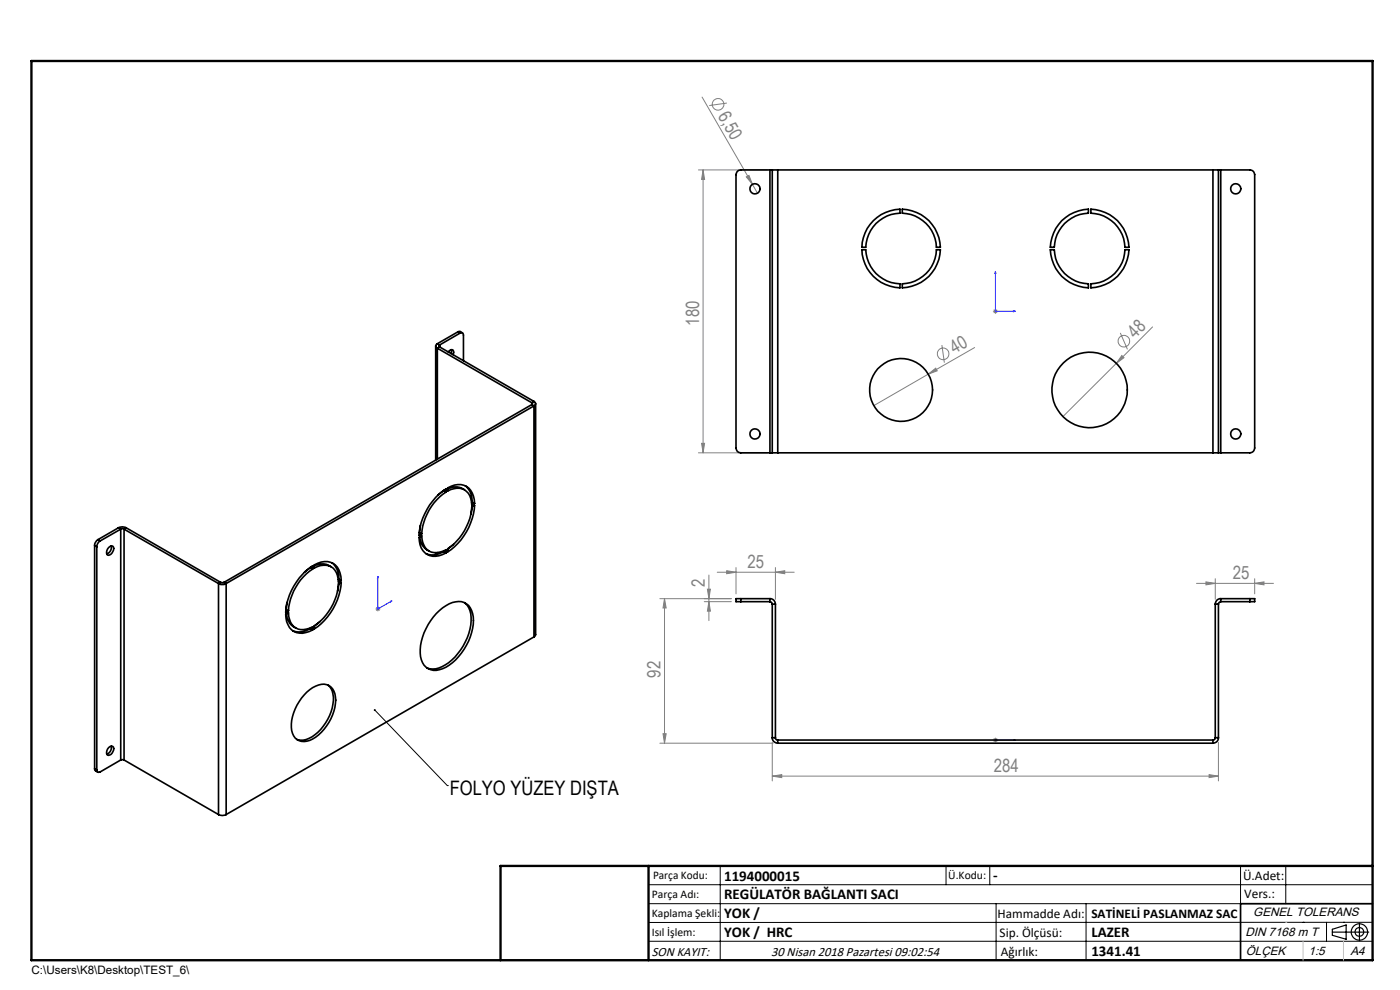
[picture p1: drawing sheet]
<svg xmlns="http://www.w3.org/2000/svg" width="297mm" height="210mm" viewBox="0 0 297 210" stroke-linecap="round" stroke-linejoin="round" font-family="sans-serif">
<g fill="none" stroke="#808080" stroke-width=".21">
<path d="M148.2 36h14.6M148.9 20.6l10.7 18.5M149.2 36l.3 2.1h-.7zM149.2 36v60.1M154.2 21.9l-3.7 .5M158.3 37.5l.6-.3 .7 1.9zM159.6 39.1l1.1 1.9M196.9 79.4l1.6-1.3 .3 .6zM196.9 79.4l-11.5 6.6M199.8 73.2l.5 3.7M206.8 73.7l-9.9 5.7M210.6 66h1.1"/>
<path d="M210.8 65.7l.7 .7M211.2 65.5v1.1M211.5 65.7l-.7 .7M236.8 77.1l-11.3 11.3M237.7 70.6l1.5 3.5M238 75.4l.4 .5-1.6 1.2zM244.5 69.3l-7.7 7.8M148.2 96.1h14.6M148.8 94h.7l-.3 2.1zM79.7 129.2h1M79.8 128.8l.7 .7M80.2 128.7v1"/>
<path d="M80.5 128.8l-.7 .7M140 127h15.2M141 127v30.6M141 127l.3 2h-.6zM149.4 127.6h5.8M150.1 125h.6l-.3 2zM150.4 127.6l.3 2h-.6zM150.4 122v9.6M152.2 121.4h16.3M154.2 121.1l1.9 .3-1.9 .3zM156.1 120.4v5.6M164.5 121.4l2-.3v.6z"/>
<path d="M164.5 120.4v6.7M253.8 123.7h16.4M255.8 123.4l2 .3-2 .4zM257.8 122.8v4.3M266.2 123.7l1.9-.3v.7zM266.2 122.8v3.2M140 157.6h24M140.7 155.6h.6l-.3 2zM163.8 157.5v8.2M210.6 157h1.1M210.8 156.6l.7 .7M211.2 156.5v1"/>
<path d="M211.5 156.6l-.7 .7M258.5 157.5v8.2M163.8 164.6l2-.3v.7zM163.8 164.6h94.7M256.5 164.3l2 .3-2 .4z"/>
<circle cx="152.3" cy="22.1" r="1.24"/>
<circle cx="200.1" cy="75.1" r="1.24"/>
<circle cx="238.4" cy="72.4" r="1.23"/>
</g>
<g fill="none" stroke="#000" stroke-width=".25">
<path d="M282.6 197.7h7.8M282.6 197.1l3-.9v3l-3-.8zM288.4 195.8v3.8M106.2 203.7h185"/>
<circle cx="288.4" cy="197.7" r="1.74"/>
<circle cx="288.4" cy="197.7" r=".93"/>
</g>
<path d="M211.2 57.6l.1 .4h-.2zM211.2 57.6v8.4h4.2M215 65.9l.4 .1-.4 .1zM80.2 122.3l.1 .2-.2 .2zM80.2 122.3v6.9l2.9-1.7M82.9 127.5h.2l-.2 .2zM211.1 157h.2zM211.2 157h.1M211.2 157h4.2M215.4 157h-.4h.4" fill="none" stroke="#00f" stroke-width=".21"/>
<g fill="none" stroke="#000" stroke-width=".21">
<path d="M79.5 150.6l15.4 16M94.9 166.6h.1M137.6 187.7h153.6M137.6 191.7h153.6M137.6 199.7h153.6M152.8 183.7v20M200.7 183.7v4M210 183.7v4M211.3 191.7v12M230.4 191.7v12M263.2 183.7v20M272.8 183.7v8"/>
<path d="M276.4 195.6h.1M281.4 195.6v4.1M285 195.6h.1M291.2 195.6l-153.6 .1"/>
</g>
<path d="M291.2 191.7h-28v12" fill="none" stroke="#000" stroke-width=".35"/>
<path d="M6.7 12.9h284.5v190.8h-284.5zM137.6 183.7v20M291.2 183.7h-185v20" fill="none" stroke="#000" stroke-width=".5"/>
<path d="M276.4 199.7v4M285 199.7v4" fill="none" stroke="#c0c0c0" stroke-width=".21"/>
<path d="M272.8 195.6h.1" fill="none" stroke="#c0c0c0" stroke-width=".25"/>
<path d="M79.3 150.5a.22 .22 0 0 1 .4 .1 .22 .22 0 0 1-.3 .3 .22 .22 0 0 1-.1-.4l.2 .1z" fill="#000"/>
<g fill="#00f">
<path d="M215 65.9l.4 .1-.4 .1zM211.2 57.6l.1 .4h-.2z"/>
<path d="M215 157h.4zM211.1 157h.2z"/>
<path d="M82.9 127.5h.2l-.2 .2zM80.2 122.3l.1 .2-.2 .2z"/>
</g>
<g fill="#808080">
<path d="M158.3 37.5l.6-.3 .7 1.9z"/>
<path d="M196.9 79.4l1.6-1.3 .3 .6z"/>
<path d="M238 75.4l.4 .5-1.6 1.2z"/>
<path d="M154.2 121.1l1.9 .3-1.9 .3zM164.5 121.4l2-.3v.6z"/>
<path d="M148.8 94h.7l-.3 2.1zM149.2 36l.3 2.1h-.7z"/>
<path d="M150.1 125h.6l-.3 2zM150.4 127.6l.3 2h-.6z"/>
<path d="M141 127l.3 2h-.6zM140.7 155.6h.6l-.3 2z"/>
<path d="M163.8 164.6l2-.3v.7zM256.5 164.3l2 .3-2 .4zM255.8 123.4l2 .3-2 .4zM266.2 123.7l1.9-.3v.7z"/>
</g>
<g fill="none" stroke="#000" stroke-width=".35">
<path d="M163.3 36h.5M163.3 36h-6.1a1.02 1.02 0 0 0-1.1 1v58a1.02 1.02 0 0 0 1.1 1.1h6.1M163.3 36v60.1M163.8 36h1.2M163.8 36v60.1M165 36h92.3M165 36v60.1M257.3 36h1.2M257.3 36v60.1M258.5 36h.5M258.5 36v60.1M259 36h6.1a1.02 1.02 0 0 1 1.1 1v58a1.02 1.02 0 0 1-1.1 1.1h-6.1"/>
<path d="M259 36v60.1M182.8 53h.9a7.5 7.5 0 0 0 7.2 7.2v.9a8.3 8.3 0 0 1-8.1-8.1zM185.3 46.8a8.6 8.6 0 0 1 5.6-2.4v.8a7.5 7.5 0 0 0-7.2 7.2h-.9a8.4 8.4 0 0 1 2.5-5.6zM191.4 44.4a8.3 8.3 0 0 1 8.1 8h-.9a7.5 7.5 0 0 0-7.2-7.2zM198.6 53h.9a8.3 8.3 0 0 1-8.1 8.1v-.9a7.5 7.5 0 0 0 7.2-7.2zM222.8 53h.9a7.5 7.5 0 0 0 7.2 7.2v.9a8.3 8.3 0 0 1-8.1-8.1zM225.2 46.8a8.8 8.8 0 0 1 5.7-2.4v.8a7.5 7.5 0 0 0-7.2 7.2h-.9a8.8 8.8 0 0 1 2.4-5.6zM231.4 44.4a8.3 8.3 0 0 1 8.1 8h-.8a7.5 7.5 0 0 0-7.3-7.2zM92.4 73.4v24.2M92.8 72.9a.5 .5 0 0 0-.4 .5 .5 .5 0 0 0 .4 .5M92.8 73.9l20 11.5M92.8 73.9v23.5"/>
<path d="M92.8 72.9l.4 .3M93.2 73.2l-.1 .1 .1 .3M93.2 73.6l-.4 .3M93.2 73.6l20.1 11.6M93.2 73.2v.4M95.1 74.6l.1-.1a.57 .57 0 0 1 .5-.3 .57 .57 0 0 1 .5 .3l-.1 .7M95.7 74.2v.8M97.1 70.4l.4-.1 .6 .3M97.1 70.4l-4.3 2.5M97.1 70.4l.5 .3M97.6 70.7a.44 .44 0 0 1 .5-.1 .44 .44 0 0 1 .2 .5v5.4M97.6 70.7l-4.4 2.5"/>
<path d="M231.4 60.2a7.5 7.5 0 0 0 7.3-7.2h.8a8.3 8.3 0 0 1-8.1 8.1zM112.8 85.4l.2 .2-.2 .2M112.8 85.8l-65.3 37.7M112.8 85.8l.5 .3M112.8 85.4v.4M113.3 85.2a.5 .5 0 0 1 .3 .4 .5 .5 0 0 1-.3 .5M113.3 86.1l-65.3 37.7M113.3 86.1v49M113.3 85.2l-.5 .2M113.6 85.6v49l-.3 .5M163.3 96.1h.5M163.8 96.1h1.2"/>
<path d="M165 96.1h92.3M257.3 96.1h1.2M258.5 96.1h.5M20.1 115.7l.4 .3M20.1 115.7v47.3M20.5 116v47.3M20.8 114.5a1.6 1.6 0 0 0-.7 1.2M20.8 114.5l.4 .3M21.2 114.8a1.6 1.6 0 0 0-.7 1.2M23 116.2a.6 .6 0 0 1 1.1-.1 1.37 1.37 0 0 1-1.3 1.6l-.2-.6zM23.6 115.8a1.47 1.47 0 0 1-1 1.7M25.1 112a1.73 1.73 0 0 1 1.7 0"/>
<path d="M25.1 112l.5 .2M25.1 112l-4.3 2.5M25.6 112.2h.7M25.6 112.2l-4.4 2.6M25.6 112.2v49M26.3 112.2v49M26.3 112.2l20.1 11.6M26.8 112l20 11.5M26.8 112l-.5 .2M66.7 119.8a3.5 3.5 0 0 1 5.2 1.1l.4 1.4 .1 .8-.6 .4a3.1 3.1 0 0 0-3.2-3.6l-.6 .1-1.3 .5zM70.4 119.4a4.2 4.2 0 0 1 1.5 3.5M88.9 114l.6-.3a3.1 3.1 0 0 0 3.2 3.5l1.9-.6v.7a3.5 3.5 0 0 1-5.2-1.1l-.3-.6z"/>
<path d="M89 113l.5 .2M89 113h-.1M89 113.9l.1 .2a3.4 3.4 0 0 0 1.9 2.8M89.2 111.4l-.2 1.6M92.4 117.3v.3M92.8 117.2v.4M94.1 104.1l-1.2 .9M94.1 117a4.3 4.3 0 0 1-3.7 .5M94.1 104.1l.5 .3M94.1 104v.1M94.1 116.8v.2M94.1 117l.5 .3"/>
<path d="M94.6 104.4a11.7 11.7 0 0 0-5.1 8.8M94.6 104.4v-.7a13.1 13.1 0 0 0-5.7 9.9l.6-.4M95 103.5a3.4 3.4 0 0 1 5.2 1.1l.4 1.4 .1 .8-.6 .3a3.1 3.1 0 0 0-3.2-3.5l-1.3 .2-.6 .4zM95 103.7l.1-.1a3.3 3.3 0 0 1 3.4 .3M96.2 115.5l-1.2 1M98.7 103a4.2 4.2 0 0 1 1.5 3.5M100.1 107.6l.6-.4a13.1 13.1 0 0 1-5.7 9.9v-.7a11.8 11.8 0 0 0 5.1-8.8zM100.2 107.5l-.3 1.6M100.2 106.5l.5 .3M100.2 106.5l-.2 .1M46.4 123.8a1.66 1.66 0 0 0 1.6 0M46.4 123.8v49"/>
<path d="M46.8 123.5h.7M46.8 123.5l-.4 .3M47.5 123.5l.5 .3M48 123.8v49M60.6 130.3l.6-.3a3.1 3.1 0 0 0 3.2 3.6l1.9-.6v.6a3.5 3.5 0 0 1-5.2-1.1l-.3-.6zM60.7 129.3l.5 .3M60.7 129.3l-.1 .1M60.7 130.2l.1 .2a3.3 3.3 0 0 0 2 2.8M60.9 127.8l-.2 1.5M65.9 120.4l-1.3 1M65.9 133.3a4.2 4.2 0 0 1-3.8 .5M65.9 120.4l.4 .3"/>
<path d="M65.9 120.3v.1M65.9 133.2v.1M65.9 133.3l.4 .3M66.3 120.7a11.8 11.8 0 0 0-5.1 8.9M66.3 120.7v-.7a13.2 13.2 0 0 0-5.7 9.9l.6-.3M66.7 120l.2-.1a3.3 3.3 0 0 1 3.3 .3M67.9 131.8l-1.2 1M71.8 123.9l.6-.4a13.1 13.1 0 0 1-5.7 9.9v-.7a11.8 11.8 0 0 0 5.1-8.8zM71.9 123.8l-.3 1.6M71.9 122.9l.5 .2M71.9 122.9h-.1M92.6 130.1a6.5 6.5 0 0 1 5.3-2.5 3.6 3.6 0 0 1 2.5 4 12.2 12.2 0 0 1-6.5 10.2 3.2 3.2 0 0 1-4.7-2.5 11.8 11.8 0 0 1 3.4-9.2z"/>
<path d="M98.5 127.8a4.8 4.8 0 0 1 1.4 4.8 12.1 12.1 0 0 1-6.8 9.1 3.6 3.6 0 0 1-2.5 0M113.3 135.1l-65.3 37.7M157.2 127h-1.1v.6h1.1M157.2 127.6h6.1M157.2 127v.6M157.2 127h6.1M163.3 127a1.14 1.14 0 0 1 1.2 1.2M163.3 127.6l.4 .2 .1 .4M163.3 127v.6M163.8 128.2v28.3M163.8 128.2h.7M164.5 128.2v28.3"/>
<path d="M257.8 128.2h.7M257.8 128.2v28.3M258.5 128.2v28.3M259 127.6l-.4 .2-.1 .4M259 127a1.14 1.14 0 0 0-1.2 1.2M259 127v.6M259 127.6h6.1M259 127h6.1M265.1 127h1.1v.6h-1.1M265.1 127v.6M23 158.6a.64 .64 0 0 1 1.1-.1 1.33 1.33 0 0 1-1.3 1.7 1.19 1.19 0 0 1 .2-1.6zM23.6 158.3a1.41 1.41 0 0 1-1 1.6"/>
<path d="M65.1 146.8a4.4 4.4 0 0 1 4.7-1.4 4.1 4.1 0 0 1 1.2 4.6 10.3 10.3 0 0 1-5.3 7 2.73 2.73 0 0 1-3.9-2.7 10.4 10.4 0 0 1 3.3-7.5zM69.6 145.3a4.6 4.6 0 0 1 .9 4.9 10 10 0 0 1-5.6 6.7 3.1 3.1 0 0 1-2-.1M163.8 156.5a1.14 1.14 0 0 0 1.2 1.1M163.8 156.5h.7M164.5 156.5l.1 .3 .4 .2M165 157v.6M165 157.6h92.3M165 157h92.3M257.3 157v.6M257.8 156.5l-.2 .4-.3 .1M257.8 156.5h.7M258.5 156.5a1.14 1.14 0 0 1-1.2 1.1"/>
<path d="M20.1 163l.1 .4 .5 .4M20.1 163l.4 .3M25.6 161.2l-4.4 2.6a.44 .44 0 0 1-.5 0 .44 .44 0 0 1-.2-.5M25.6 161.2h.7M26.3 161.2l20.1 11.6M46.4 172.8a1.66 1.66 0 0 0 1.6 0"/>
<circle cx="160.2" cy="40" r="1.09"/>
<circle cx="262.2" cy="40" r="1.09"/>
<circle cx="160.2" cy="92" r="1.09"/>
<circle cx="191.2" cy="82.7" r="6.7"/>
<circle cx="231.1" cy="82.7" r="8"/>
<circle cx="262.2" cy="92" r="1.09"/>
</g>
<text font-size="4.2" x="95.4" y="168.7">FOLYO YÜZEY DIŞTA</text>
<g font-size="3.9" fill="#808080">
<text x="152.2" y="24.5" transform="rotate(60 152.2 24.5)">6,50</text>
<text x="148.3" y="69.1" transform="rotate(-90 148.3 69.1)">180</text>
<text x="240.8" y="71.9" transform="rotate(-45 240.8 71.9)">48</text>
<text x="202.5" y="75.2" transform="rotate(-30 202.5 75.2)">40</text>
<text x="149.5" y="124.6" transform="rotate(-90 149.5 124.6)">2</text>
<text x="158.6" y="120.5">25</text>
<text x="261.5" y="122.9">25</text>
<text x="140.1" y="143.7" transform="rotate(-90 140.1 143.7)">92</text>
<text x="210.9" y="163.8">284</text>
</g>
<g font-size="3.2">
<text x="153.6" y="186.8">1194000015</text>
<text x="153.6" y="190.8">REGÜLATÖR BAĞLANTI SACI</text>
<text x="210.7" y="186.6">-</text>
<text x="153.6" y="194.8">YOK /</text>
<text x="153.6" y="198.8">YOK / HRC</text>
<text x="231.5" y="198.7">LAZER</text>
<text x="231.5" y="202.8">1341.41</text>
</g>
<g font-size="2.8">
<text x="263.7" y="186.7">Ü.Adet:</text>
<text x="263.9" y="190.5">Vers.:</text>
<text x="211.6" y="194.8">Hammadde Adı:</text>
<text x="231.5" y="194.8">SATİNELİ PASLANMAZ SAC</text>
<text x="138.3" y="202.8">SON KAYIT:</text>
<text x="163.6" y="202.8">30 Nisan 2018 Pazartesi 09:02:54</text>
<text x="212.1" y="198.7">Sip. Ölçüsü:</text>
<text x="212.3" y="202.7">Ağırlık:</text>
</g>
<g font-size="2.6">
<text x="265.9" y="194.4">GENEL TOLERANS</text>
<text x="264.2" y="198.5">DIN 7168 m T</text>
<text x="264.3" y="202.6">ÖLÇEK</text>
<text x="277.6" y="202.6">1:5</text>
<text x="286.5" y="202.6">A4</text>
</g>
<g font-size="2.5">
<text x="138.3" y="190.5">Parça Adı:</text>
<text x="138.5" y="186.5">Parça Kodu:</text>
<text x="201.2" y="186.5">Ü.Kodu:</text>
<text x="138.3" y="194.5">Kaplama Şekli:</text>
<text x="138.3" y="198.6">Isıl İşlem:</text>
<text x="6.7" y="206.7">C:\Users\K8\Desktop\TEST_6\</text>
</g>
</svg>
